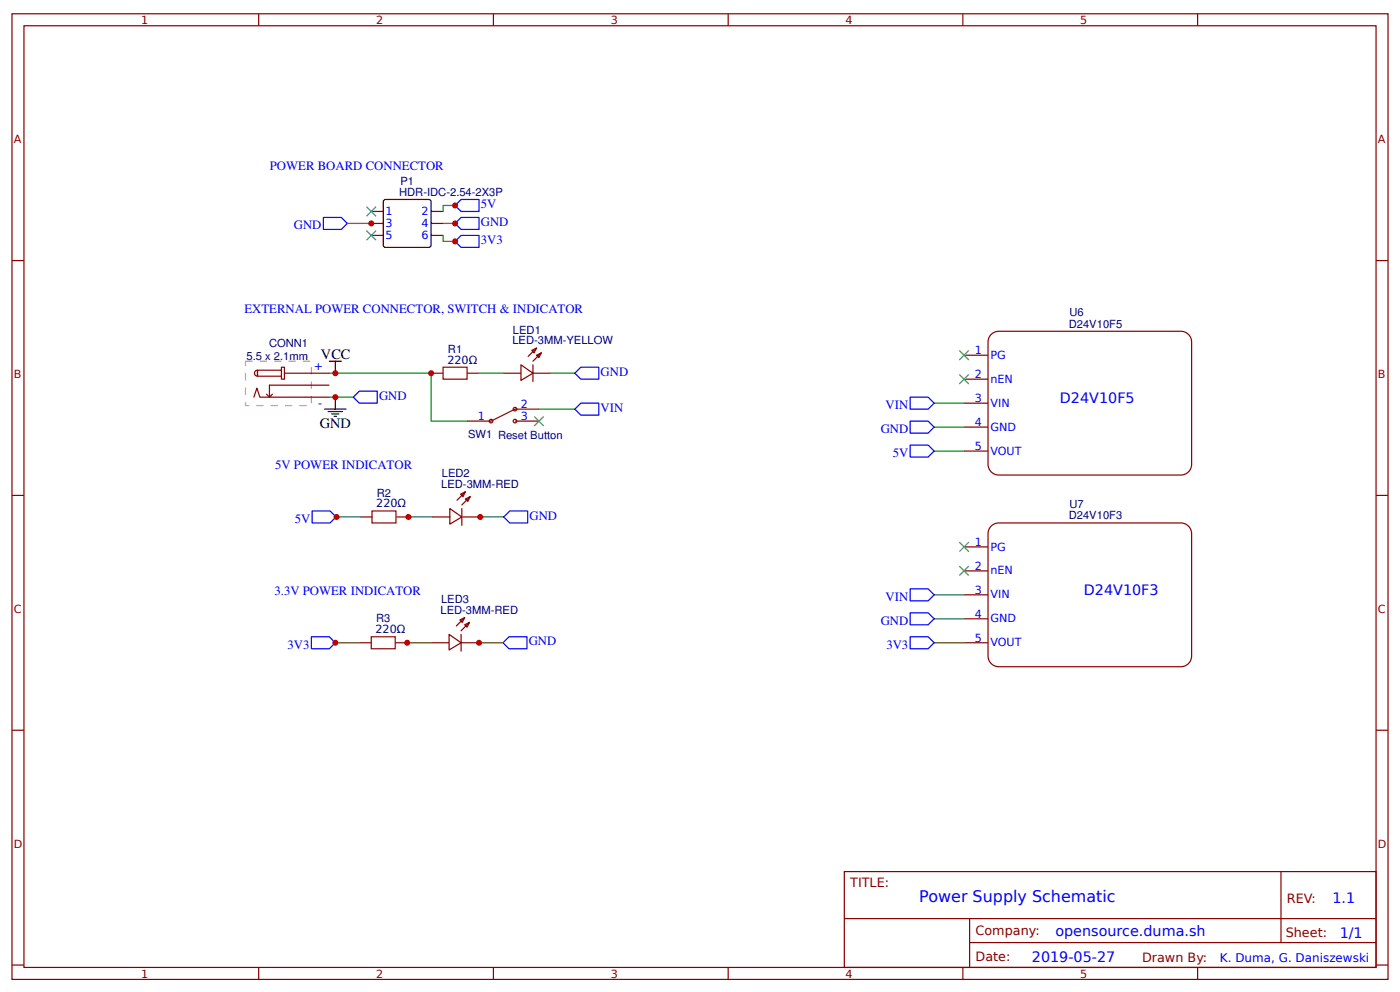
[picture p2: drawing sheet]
<svg xmlns="http://www.w3.org/2000/svg" width="309mm" height="219mm" viewBox="0 0 309 219" stroke-linecap="round" stroke-linejoin="round" font-family="sans-serif">
<g fill="none" stroke="#800" stroke-width=".26">
<path d="M2.6 3h304.1v213.3h-304.1zM5.3 5.7h298.7v208h-298.7zM57.1 3v2.7M109 3v2.7M160.9 3v2.7M212.7 3v2.7M264.6 3v2.7M2.6 57.5h2.7M304 57.5h2.7M2.6 109.4h2.7M304 109.4h2.7M2.6 161.3h2.7"/>
<path d="M304 161.3h2.7M186.5 192.5h117.5v21.2h-117.5zM283 192.5v15.7M2.6 213.1h2.7M57.1 213.7v2.6M109 213.7v2.6M160.9 213.7v2.6M186.6 202.9h117.3M212.7 213.7v2.6M214.2 208.2h89.7M214.2 202.9v10.6M264.6 213.7v2.6"/>
<path d="M304 213.1h2.7"/>
</g>
<path d="M218.8 74a2.37 2.37 0 0 1 1.9-.8h40.2a2.38 2.38 0 0 1 2.4 2.3v27a2.38 2.38 0 0 1-2.4 2.4h-40.2a2.38 2.38 0 0 1-2.4-2.4v-27v-.5z" fill="#fff" stroke="#800" stroke-width=".26"/>
<path d="M213 78.4h5.3M213 83.7h5.3M213 89h5.3M213 94.3h5.3M213 99.6h5.3" fill="none" stroke="#800" stroke-width=".26"/>
<path d="M218.8 116.4a2.37 2.37 0 0 1 1.9-.9h40.2a2.38 2.38 0 0 1 2.4 2.4v27a2.38 2.38 0 0 1-2.4 2.3h-40.2a2.38 2.38 0 0 1-2.4-2.3v-27v-.6z" fill="#fff" stroke="#800" stroke-width=".26"/>
<g fill="none" stroke="#800" stroke-width=".26">
<path d="M82 46.7h2.7M82 49.3h2.7M82 52h2.7M95.2 46.7h2.7M95.2 49.3h2.7M95.2 52h2.7M117.5 77.4l1-.5-.5 1zM118.5 78.4l1.1-.5-.5 1.1zM118.5 76.9l-1.8 1.8M119.6 77.9l-1.9 1.9M67.5 82.4h5.3M67.5 87.7h5.3"/>
<path d="M67.5 85.1h5.3M95.2 82.4h2.7M103.2 82.4h2.6M103.2 93h5.3M111.1 82.4h4M113.8 93h5.3M113.8 90.4h5.3M115.1 80.6l2.6 1.8-2.6 1.6zM117.7 82.4h4M117.7 80.6v3.7M79.6 114.2h2.7M87.6 114.2h2.6"/>
<path d="M95.5 114.2h4M99.4 112.3l2.6 1.9-2.6 1.6zM101.8 109.1l1-.5-.5 1.1zM102 112.3v3.7M102.1 114.2h4M102.8 110.2l1.1-.5-.5 1zM102.8 108.6l-1.8 1.9M103.9 109.7l-1.9 1.8M101.6 136.9l1.1-.5-.6 1.1zM102.7 138l1-.5-.5 1zM102.7 136.4l-1.9 1.8M103.7 137.5l-1.8 1.8"/>
<path d="M213 120.8h5.3M213 126.1h5.3M213 131.4h5.3M213 136.7h5.3M79.4 141.9h2.6M87.3 141.9h2.7M95.2 141.9h4M99.2 140.1l2.7 1.8-2.7 1.6zM101.9 141.9h3.9M101.9 140.1v3.7M213 141.9h5.3"/>
</g>
<path d="M84.9 44.1h9.8l.5 .2v9.8l-.2 .5h-9.8l-.5-.2v-9.8zM72.8 79.8h2.6M74.1 79.8v2.6M71.7 90.4h4.8M72.5 90.9h3.2M73.3 91.4h1.6M73.8 91.9h.5M74.1 87.7v2.7" fill="none" stroke="#000" stroke-width=".26"/>
<g fill="none" stroke="#900" stroke-width=".26">
<path d="M56.1 87.7l.7-2 .6 2h10.1M56.5 81.9l.4-.1v1.3a.67 .67 0 0 1-.7-.5 .67 .67 0 0 1 .3-.7zM56.9 81.8h5.3v1.3h-5.3zM58.9 87l.6 .7M62.2 81.8v-.7h.6v2.6h-.6v-.6M62.8 82.4h4.7M67.5 85.1h-8v2.6l.7-.7M113.8 90.4l-5.3 2.6"/>
<circle cx="108.5" cy="93" r=".4"/>
<circle cx="113.8" cy="93" r=".4"/>
<circle cx="113.8" cy="90.4" r=".4"/>
</g>
<path d="M54.2 79.8h14.6v9.8h-14.6z" fill="none" stroke="#999" stroke-width=".26" stroke-dasharray="1.6 1.6" stroke-linecap="butt"/>
<path d="M97.9 81.1h5.3v2.6h-5.3zM82.2 112.8h5.3v2.7h-5.3zM82 140.6h5.3v2.7h-5.3z" fill="none" stroke="#a00000" stroke-width=".26"/>
<g fill="none" stroke="#00f" stroke-width=".26">
<path d="M71.4 48h4l1.3 1.3-1.3 1.4h-4zM100.5 49.3l1.4-1.3h3.9v2.7h-3.9zM100.5 45.4l1.4-1.3h3.9v2.6h-3.9zM100.5 53.3l1.4-1.3h3.9v2.6h-3.9zM79.4 86.4h3.9v2.6h-3.9l-1.3-1.3zM127 90.4l1.3-1.4h4v2.7h-4zM127 82.4l1.3-1.3h4v2.6h-4zM201.1 87.7h4l1.3 1.3-1.3 1.4h-4zM201.1 93h4l1.3 1.3-1.3 1.3h-4zM201.1 98.3h4l1.3 1.3-1.3 1.3h-4zM69 112.8h3.9l1.3 1.4-1.3 1.3h-3.9zM111.3 114.2l1.3-1.4h4v2.7h-4z"/>
<path d="M201.1 130h4l1.3 1.4-1.3 1.3h-4zM201.1 135.3h4l1.3 1.4-1.3 1.3h-4zM68.8 140.6h4l1.3 1.3-1.3 1.4h-4zM111.1 141.9l1.3-1.3h4v2.7h-4zM201.1 140.6h4l1.3 1.3-1.3 1.4h-4z"/>
</g>
<g fill="none" stroke="#080" stroke-width=".26">
<path d="M76.7 49.3h5.3M97.9 52v1.3h2.6M97.9 49.3h2.6M100.5 45.4h-2.6v1.3M72.8 82.4h22.4v10.6h8M72.8 87.7h5.3M105.8 82.4h5.3M119.1 90.4h7.9M121.7 82.4h5.3M206.4 89h6.6M206.4 94.3h6.6M206.4 99.6h6.6"/>
<path d="M74.3 114.2h5.3M90.2 114.2h5.3M106.1 114.2h5.3M206.4 136.7h6.6M206.4 131.4h6.6M74.1 141.9h5.3M90 141.9h5.2M105.8 141.9h5.3M206.4 141.9h6.6"/>
</g>
<g fill="#000" stroke="#3c3" stroke-width=".26">
<path d="M81 45.6l2.1 2.2zM83.1 45.6l-2.1 2.2z"/>
<path d="M81 50.9l2.1 2.1zM83.1 50.9l-2.1 2.1z"/>
<path d="M211.9 77.4l2.1 2.1zM214 77.4l-2.1 2.1z"/>
<path d="M118 91.9l2.1 2.2zM120.1 91.9l-2.1 2.2z"/>
<path d="M211.9 82.7l2.1 2.1zM214 82.7l-2.1 2.1z"/>
<path d="M211.9 119.7l2.1 2.1zM214 119.7l-2.1 2.1z"/>
<path d="M211.9 125l2.1 2.1zM214 125l-2.1 2.1z"/>
</g>
<g fill="#c00">
<circle cx="74.1" cy="82.4" r=".66"/>
<circle cx="82" cy="49.3" r=".66"/>
<circle cx="100.5" cy="49.3" r=".66"/>
<circle cx="100.5" cy="53.3" r=".66"/>
<circle cx="100.5" cy="45.4" r=".66"/>
<circle cx="74.3" cy="114.2" r=".66"/>
<circle cx="90.2" cy="114.2" r=".66"/>
<circle cx="106.1" cy="114.2" r=".66"/>
<circle cx="74.1" cy="141.9" r=".66"/>
<circle cx="90" cy="141.9" r=".66"/>
<circle cx="105.8" cy="141.9" r=".66"/>
<circle cx="95.3" cy="82.4" r=".66"/>
<circle cx="74.1" cy="87.7" r=".66"/>
</g>
<text font-size="3.5" fill="#00f" x="203.1" y="199.3">Power Supply Schematic</text>
<g font-size="3.2">
<text x="70.9" y="79.2">VCC</text>
<text x="70.6" y="94.6">GND</text>
</g>
<g font-size="3.2" fill="#00f">
<text x="234.2" y="89">D24V10F5</text>
<text x="239.4" y="131.4">D24V10F3</text>
<text x="294.4" y="199.4">1.1</text>
<text x="233.2" y="206.6">opensource.duma.sh</text>
<text x="296" y="207.2">1/1</text>
<text x="228" y="212.5">2019-05-27</text>
</g>
<g font-size="2.8" fill="#00f">
<text x="59.6" y="37.4">POWER BOARD CONNECTOR</text>
<text x="106.2" y="46">5V</text>
<text x="64.9" y="50.7">GND</text>
<text x="106.2" y="50">GND</text>
<text x="106.2" y="53.9">3V3</text>
<text x="54" y="69.2">EXTERNAL POWER CONNECTOR, SWITCH &amp; INDICATOR</text>
<text x="132.7" y="83">GND</text>
<text x="83.7" y="88.3">GND</text>
<text x="132.7" y="90.9">VIN</text>
<text x="194.6" y="95.6">GND</text>
<text x="195.7" y="90.4">VIN</text>
<text x="197.2" y="100.9">5V</text>
<text x="60.8" y="103.6">5V POWER INDICATOR</text>
<text x="65.1" y="115.5">5V</text>
<text x="117" y="114.7">GND</text>
<text x="60.6" y="131.4">3.3V POWER INDICATOR</text>
<text x="194.6" y="138">GND</text>
<text x="195.7" y="132.7">VIN</text>
<text x="63.5" y="143.3">3V3</text>
<text x="116.8" y="142.5">GND</text>
<text x="195.8" y="143.3">3V3</text>
</g>
<g font-size="2.8" fill="#800">
<text x="187.9" y="195.9">TITLE:</text>
<text x="284.3" y="199.4">REV:</text>
<text x="215.5" y="206.6">Company:</text>
<text x="284.1" y="207">Sheet:</text>
<text x="215.5" y="212.3">Date:</text>
<text x="252.3" y="212.4">Drawn By:</text>
</g>
<text font-size="2.6" fill="#00f" x="269.5" y="212.4">K. Duma, G. Daniszewski</text>
<g font-size="2.5" fill="#800">
<text x="31.2" y="5.3">1</text>
<text x="83.1" y="5.3">2</text>
<text x="134.9" y="5.3">3</text>
<text x="186.8" y="5.3">4</text>
<text x="238.7" y="5.3">5</text>
<text x="3" y="31.6">A</text>
<text x="304.4" y="31.6">A</text>
<text x="3" y="83.5">B</text>
<text x="304.4" y="83.5">B</text>
<text x="3" y="135.3">C</text>
<text x="304.4" y="135.3">C</text>
<text x="3" y="187.2">D</text>
<text x="304.4" y="187.2">D</text>
<text x="31.2" y="215.9">1</text>
<text x="83.1" y="215.9">2</text>
<text x="134.9" y="215.9">3</text>
<text x="186.8" y="215.9">4</text>
<text x="238.7" y="215.9">5</text>
</g>
<g font-size="2.5" fill="#000080">
<text x="88.4" y="40.9">P1</text>
<text x="88.2" y="43.3">HDR-IDC-2.54-2X3P</text>
<text x="236.3" y="69.9">U6</text>
<text x="59.4" y="76.5">CONN1</text>
<text x="99" y="77.9">R1</text>
<text x="113.2" y="76.1">LED-3MM-YELLOW</text>
<text x="113.3" y="73.7">LED1</text>
<text x="236.1" y="72.4">D24V10F5</text>
<text x="54.5" y="79.6">5.5 x 2.1mm</text>
<text x="98.8" y="80.3">220Ω</text>
<text x="103.4" y="96.8">SW1 Reset Button</text>
<text x="97.5" y="107.8">LED-3MM-RED</text>
<text x="97.6" y="105.4">LED2</text>
<text x="83.1" y="112.1">220Ω</text>
<text x="83.3" y="109.7">R2</text>
<text x="236.3" y="112.2">U7</text>
<text x="236.1" y="114.7">D24V10F3</text>
<text x="83.1" y="137.5">R3</text>
<text x="97.3" y="135.6">LED-3MM-RED</text>
<text x="97.5" y="133.2">LED3</text>
<text x="83" y="139.8">220Ω</text>
</g>
<g font-size="2.5" fill="#00f">
<text x="85.2" y="47.5">1</text>
<text x="93.1" y="47.5">2</text>
<text x="85.2" y="50.1">3</text>
<text x="85.2" y="52.8">5</text>
<text x="93.1" y="50.1">4</text>
<text x="93.1" y="52.8">6</text>
<text x="69.4" y="81.6">+</text>
<text x="215.4" y="78.2">1</text>
<text x="215.4" y="83.5">2</text>
<text x="218.8" y="79.2">PG</text>
<text x="70.3" y="89.8">-</text>
<text x="215.4" y="88.8">3</text>
<text x="218.8" y="84.5">nEN</text>
<text x="218.8" y="89.8">VIN</text>
<text x="105.6" y="92.7">1</text>
<text x="115.1" y="90.1">2</text>
<text x="115.1" y="92.7">3</text>
<text x="215.4" y="94.1">4</text>
<text x="218.8" y="95.1">GND</text>
<text x="215.4" y="99.4">5</text>
<text x="218.8" y="100.4">VOUT</text>
<text x="215.4" y="120.5">1</text>
<text x="215.4" y="125.8">2</text>
<text x="218.8" y="121.6">PG</text>
<text x="215.4" y="131.1">3</text>
<text x="218.8" y="126.9">nEN</text>
<text x="215.4" y="136.4">4</text>
<text x="218.8" y="132.2">VIN</text>
<text x="218.8" y="137.5">GND</text>
<text x="215.4" y="141.7">5</text>
<text x="218.8" y="142.7">VOUT</text>
</g>
</svg>
